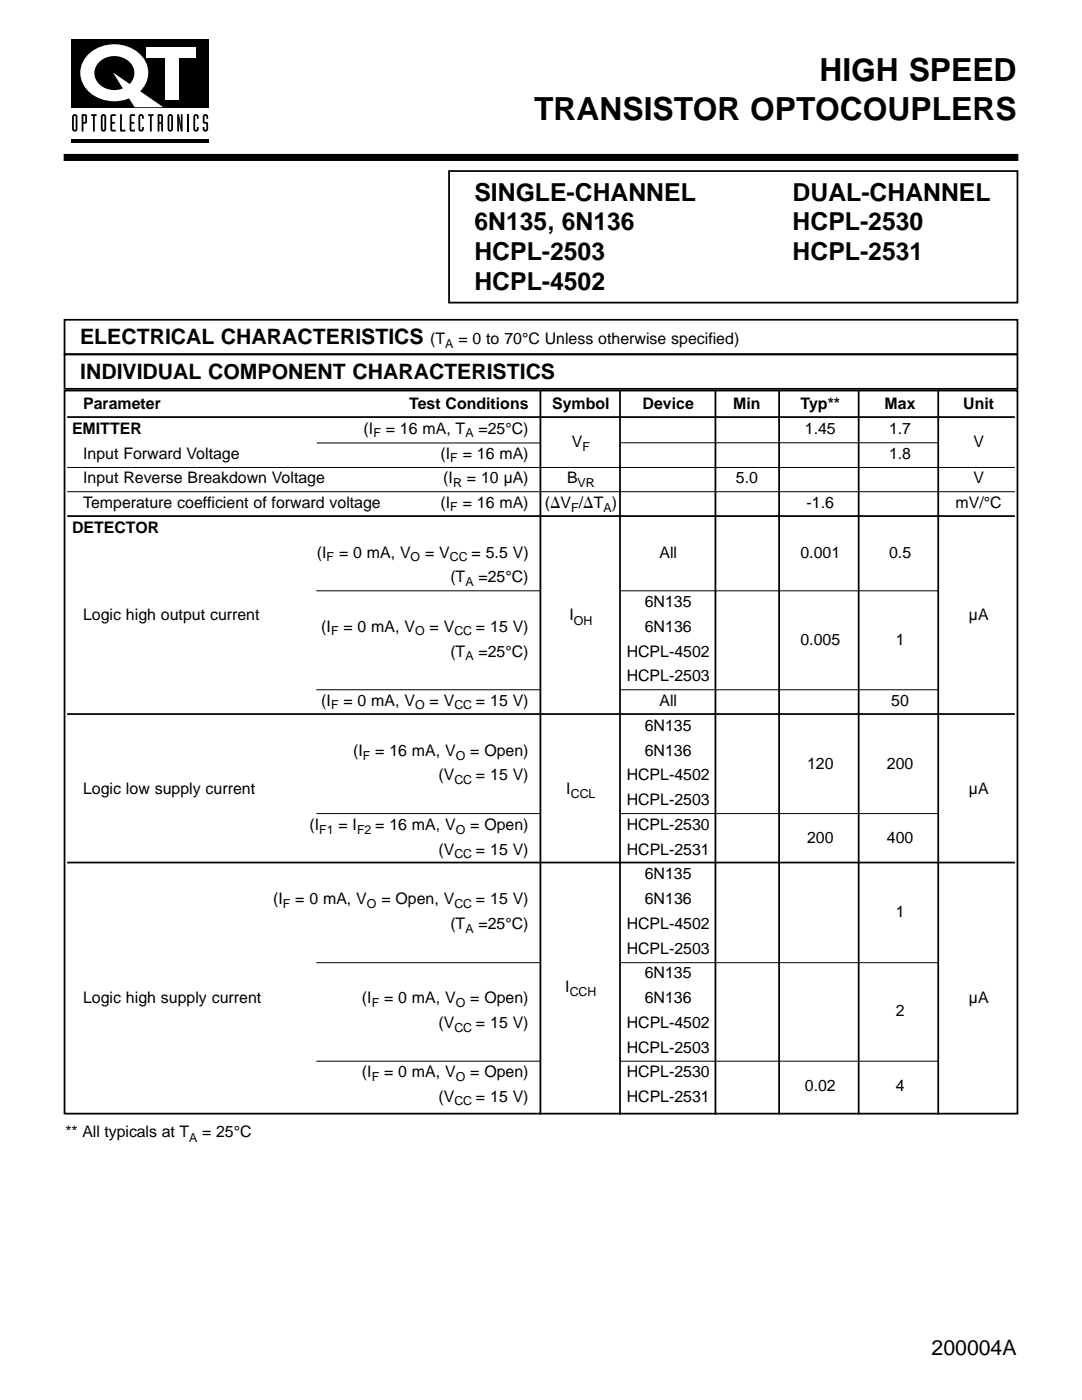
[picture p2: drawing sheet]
<svg xmlns="http://www.w3.org/2000/svg" width="216mm" height="279mm" viewBox="0 0 216 279" stroke-linecap="round" stroke-linejoin="round" font-family="sans-serif">
<path d="M12.9 63.8h190.1v6.9h-190.1z" fill="none" stroke="#000" stroke-width=".35"/>
<path d="M12.7 31.4h190.5" fill="none" stroke="#000" stroke-width="1.4" stroke-linecap="butt"/>
<g fill="#fff">
<path d="M158.5 267.1h44.7v6h-44.7z" fill-rule="evenodd"/>
<path d="M12.9 77.9h190.1v144.3h-190.1z" fill-rule="evenodd"/>
</g>
<path d="M12.9 77.9h190.1v144.3h-190.1zM123.7 77.8v144.6M142.8 77.8v144.6M155.5 77.7v144.7M171.3 77.7v144.7M187.2 77.3v145.1M13.4 83.2h189.1M13.4 103h189.1M13.4 142.5h189.1M13.4 172.1h189.1" fill="none" stroke="#000" stroke-width=".35"/>
<path d="M13.4 93.3h189.1M13.4 98.1h189.1" fill="none" stroke="#000" stroke-width=".2"/>
<path d="M12.9 70.7h190.1v6.9h-190.1z" fill-rule="evenodd" fill="#fff"/>
<path d="M12.9 70.7h190.1v6.9h-190.1zM107.8 77.9v144.5" fill="none" stroke="#000" stroke-width=".35"/>
<g fill="#fff">
<path d="M93.4 11.3h109.8v14.9h-109.8z" fill-rule="evenodd"/>
<path d="M12.7 6.4h30.7v23.8h-30.7z" fill-rule="evenodd"/>
</g>
<path d="M25.4 8.2l.2 .1-.2 .1z" fill="#b4b4b4"/>
<path d="M14.2 7.8h27.3v13.6h-27.3zM14.2 27.8h27.3v.7h-27.3z" fill="#000"/>
<path d="M29.3 9.4h9.8v2.2h-9.8z" fill="#fff"/>
<g fill="#fffffe">
<path d="M32.9 10.8h2.7v9.1h-2.7z"/>
<path d="M17.3 11.2a7.5 7.5 0 0 1 11.5 .7 5.3 5.3 0 0 1-2.9 7.7 7.3 7.3 0 0 1-9.5-3.3 4.9 4.9 0 0 1 .9-5.1z"/>
</g>
<path d="M20 12.2a4.3 4.3 0 0 1 6.7 1.7 3.7 3.7 0 0 1-4.7 4 3.3 3.3 0 0 1-2.9-2.2 3.3 3.3 0 0 1 .9-3.5z" fill="#000"/>
<path d="M22.6 14.5l10 6.9h-5.7z" fill="#fff"/>
<g fill="#000">
<path d="M18.2 22.8h1.1v.3h-.4v3.1h-.3v-3.1h-.4zM22.1 23l.3-.2h.7v.3h-.7v1.2h.5v.4h-.5v1.2h.7v.3h-.7l-.3-.1zM24 22.8h.3v3.1h.7v.3h-1zM25.9 23l.3-.2h.7v.3h-.7v1.2h.6v.4h-.6v1.2h.7v.3h-.7l-.3-.1zM27.7 23a.54 .54 0 0 1 .6-.2 .54 .54 0 0 1 .4 .5v.4h-.4v-.6h-.3v2.8h.3v-.6h.4v.4a.54 .54 0 0 1-.5 .6 .54 .54 0 0 1-.6-.6zM29.6 22.8h1v.3h-.3v3.1h-.4v-3.1h-.3zM35.4 22.8h.3l.4 2.2v-2.2h.3v3.4h-.3l-.4-2.2v2.2h-.3zM38.7 23a.54 .54 0 0 1 .6-.2 .54 .54 0 0 1 .4 .5v.4h-.4v-.6h-.4v2.8h.4v-.6h.4v.4a.54 .54 0 0 1-.6 .6 .54 .54 0 0 1-.5-.6zM40.5 23a.54 .54 0 0 1 .6-.2 .54 .54 0 0 1 .4 .5v.4h-.3v-.6h-.4v1.2l.7 .2v1.2a.54 .54 0 0 1-.5 .6 .54 .54 0 0 1-.5-.6v-.4h.3v.6h.4v-1.2l-.6-.1-.1-.3z"/>
<path d="M14.5 23a.54 .54 0 0 1 .6-.2 .54 .54 0 0 1 .4 .5v2.4a.54 .54 0 0 1-.6 .6 .54 .54 0 0 1-.5-.6zM14.7 23.1v2.8h.4v-2.8z"/>
<path d="M16.3 22.8h.9l.2 .3-.1 1.4-.7 .2v1.5h-.3zM16.6 23.1v1.2h.4v-1.2z"/>
<path d="M20.2 23a.54 .54 0 0 1 .6-.2 .54 .54 0 0 1 .4 .5v2.4a.54 .54 0 0 1-.5 .6 .54 .54 0 0 1-.6-.6zM20.5 23.1v2.8h.3v-2.8z"/>
<path d="M31.5 22.8h.7l.3 .2v1.2l-.1 .3 .1 .3 .1 1.4h-.4v-.1v-1.4h-.4v1.5h-.3zM31.8 23.1v1.2h.4v-1.2z"/>
<path d="M33.5 23a.54 .54 0 0 1 .6-.2 .54 .54 0 0 1 .4 .5v2.4a.54 .54 0 0 1-.5 .6 .54 .54 0 0 1-.6-.6zM33.8 23.1v2.8h.4v-2.8z"/>
</g>
<path d="M37.5 22.8v3.4" fill="none" stroke="#000" stroke-width=".36"/>
<path d="M89.6 34.1h113.4v26.3h-113.4z" fill-rule="evenodd" fill="#fff"/>
<path d="M89.6 34.1h113.4v26.3h-113.4z" fill="none" stroke="#000" stroke-width=".35"/>
<path d="M63.2 88.4h44.6M123.7 88.4h63.5M63.1 117.9h44.7M123.7 117.9h63.5M63.1 137.7h44.7M123.7 137.7h63.5M63.1 162.4h44.7M123.7 162.4h63.5M63.1 192.1h44.7M123.7 192.1h63.5M63.1 211.8h44.7M123.7 211.8h63.5" fill="none" stroke="#000" stroke-width=".2"/>
<path d="M12.7 224.3h39.2v7h-39.2z" fill-rule="evenodd" fill="#fff"/>
<g font-size="6.3">
<text x="163.5" y="16.3">HIGH SPEED</text>
<text x="106.6" y="23.9">TRANSISTOR OPTOCOUPLERS</text>
</g>
<g font-size="4.9">
<text x="94.7" y="40">SINGLE-CHANNEL</text>
<text x="158.2" y="40">DUAL-CHANNEL</text>
<text x="94.7" y="46">6N135, 6N136</text>
<text x="158.2" y="46">HCPL-2530</text>
<text x="94.7" y="51.9">HCPL-2503</text>
<text x="158.2" y="51.9">HCPL-2531</text>
<text x="94.7" y="57.8">HCPL-4502</text>
</g>
<g font-size="4.2">
<text x="16" y="68.7">ELECTRICAL CHARACTERISTICS</text>
<text x="16" y="75.7">INDIVIDUAL COMPONENT CHARACTERISTICS</text>
<text x="185.9" y="270.5">200004A</text>
</g>
<g font-size="3.2">
<text x="85.8" y="68.7">(T</text>
<text x="91.5" y="68.7">= 0 to 70°C Unless otherwise specified)</text>
<text x="16.6" y="81.7">Parameter</text>
<text x="81.6" y="81.7">Test Conditions</text>
<text x="110.2" y="81.7">Symbol</text>
<text x="128.2" y="81.7">Device</text>
<text x="146.3" y="81.7">Min</text>
<text x="159.7" y="81.7">Typ**</text>
<text x="176.5" y="81.7">Max</text>
<text x="192.2" y="81.7">Unit</text>
<text x="14.4" y="86.6">EMITTER</text>
<text x="72.6" y="86.6">(I</text>
<text x="77" y="86.6">= 16 mA, T</text>
<text x="95.5" y="86.6">=25°C)</text>
<text x="114.1" y="89.3">V</text>
<text x="160.6" y="86.6">1.45</text>
<text x="177.4" y="86.6">1.7</text>
<text x="194.2" y="89.3">V</text>
<text x="16.6" y="91.5">Input Forward Voltage</text>
<text x="87.9" y="91.5">(I</text>
<text x="92.3" y="91.5">= 16 mA)</text>
<text x="177.4" y="91.5">1.8</text>
<text x="16.6" y="96.5">Input Reverse Breakdown Voltage</text>
<text x="16.6" y="101.4">Temperature coefficient of forward voltage</text>
<text x="87.9" y="101.4">(I</text>
<text x="88.5" y="96.5">(I</text>
<text x="92.3" y="101.4">= 16 mA)</text>
<text x="93.1" y="96.5">= 10 µA)</text>
<text x="108.7" y="101.4">(#V /#T )</text>
<text x="113.1" y="96.5">B</text>
<text x="146.8" y="96.5">5.0</text>
<text x="161" y="101.4">-1.6</text>
<text x="190.7" y="101.4">mV/°C</text>
<text x="194.2" y="96.5">V</text>
<text x="14.4" y="106.4">DETECTOR</text>
<text x="63.2" y="111.3">(I</text>
<text x="67.6" y="111.3">= 0 mA, V</text>
<text x="84.8" y="111.3">= V</text>
<text x="94.1" y="111.3">= 5.5 V)</text>
<text x="131.6" y="111.3">All</text>
<text x="159.7" y="111.3">0.001</text>
<text x="177.4" y="111.3">0.5</text>
<text x="89.9" y="116.2">(T</text>
<text x="95.5" y="116.2">=25°C)</text>
<text x="16.6" y="123.8">Logic high output current</text>
<text x="113.6" y="123.8">I</text>
<text x="128.7" y="121.2">6N135</text>
<text x="193.3" y="123.8">µA</text>
<text x="64.1" y="126.1">(I</text>
<text x="68.5" y="126.1">= 0 mA, V</text>
<text x="85.7" y="126.1">= V</text>
<text x="89.9" y="131.1">(T</text>
<text x="95" y="126.1">= 15 V)</text>
<text x="95.5" y="131.1">=25°C)</text>
<text x="125" y="131.1">HCPL-4502</text>
<text x="128.7" y="126.1">6N136</text>
<text x="159.7" y="128.8">0.005</text>
<text x="178.7" y="128.8">1</text>
<text x="125" y="136">HCPL-2503</text>
<text x="64.1" y="140.9">(I</text>
<text x="68.5" y="140.9">= 0 mA, V</text>
<text x="85.7" y="140.9">= V</text>
<text x="95" y="140.9">= 15 V)</text>
<text x="131.6" y="140.9">All</text>
<text x="177.8" y="140.9">50</text>
<text x="128.7" y="145.9">6N135</text>
<text x="70.5" y="150.8">(I</text>
<text x="74.9" y="150.8">= 16 mA, V</text>
<text x="87.5" y="155.8">(V</text>
<text x="93.8" y="150.8">= Open)</text>
<text x="95" y="155.8">= 15 V)</text>
<text x="125" y="155.8">HCPL-4502</text>
<text x="128.7" y="150.8">6N136</text>
<text x="161" y="153.5">120</text>
<text x="177" y="153.5">200</text>
<text x="16.6" y="158.4">Logic low supply current</text>
<text x="113" y="158.4">I</text>
<text x="125" y="160.7">HCPL-2503</text>
<text x="193.3" y="158.4">µA</text>
<text x="61.7" y="165.6">(I</text>
<text x="67.5" y="165.6">= I</text>
<text x="74.9" y="165.6">= 16 mA, V</text>
<text x="93.8" y="165.6">= Open)</text>
<text x="125" y="165.6">HCPL-2530</text>
<text x="87.5" y="170.6">(V</text>
<text x="95" y="170.6">= 15 V)</text>
<text x="125" y="170.6">HCPL-2531</text>
<text x="161" y="168.3">200</text>
<text x="177" y="168.3">400</text>
<text x="128.7" y="175.5">6N135</text>
<text x="54.5" y="180.4">(I</text>
<text x="58.9" y="180.4">= 0 mA, V</text>
<text x="76.1" y="180.4">= Open, V</text>
<text x="89.9" y="185.4">(T</text>
<text x="95" y="180.4">= 15 V)</text>
<text x="95.5" y="185.4">=25°C)</text>
<text x="125" y="185.4">HCPL-4502</text>
<text x="128.7" y="180.4">6N136</text>
<text x="178.7" y="183.1">1</text>
<text x="125" y="190.3">HCPL-2503</text>
<text x="112.8" y="197.9">I</text>
<text x="128.7" y="195.3">6N135</text>
<text x="16.6" y="200.2">Logic high supply current</text>
<text x="72.2" y="200.2">(I</text>
<text x="76.6" y="200.2">= 0 mA, V</text>
<text x="93.8" y="200.2">= Open)</text>
<text x="128.7" y="200.2">6N136</text>
<text x="178.7" y="202.8">2</text>
<text x="193.3" y="200.2">µA</text>
<text x="87.5" y="205.1">(V</text>
<text x="95" y="205.1">= 15 V)</text>
<text x="125" y="205.1">HCPL-4502</text>
<text x="72.2" y="215">(I</text>
<text x="76.6" y="215">= 0 mA, V</text>
<text x="93.8" y="215">= Open)</text>
<text x="125" y="210.1">HCPL-2503</text>
<text x="125" y="215">HCPL-2530</text>
<text x="87.5" y="220">(V</text>
<text x="95" y="220">= 15 V)</text>
<text x="125" y="220">HCPL-2531</text>
<text x="160.6" y="217.7">0.02</text>
<text x="178.7" y="217.7">4</text>
<text x="13.1" y="227">** All typicals at T</text>
<text x="40.3" y="227">= 25°C</text>
</g>
<g font-size="2.5">
<text x="88.8" y="69.5">A</text>
<text x="74.5" y="87.2">F</text>
<text x="92.9" y="87.2">A</text>
<text x="89.9" y="92.2">F</text>
<text x="116.2" y="90.1">F</text>
<text x="90.4" y="97.1">R</text>
<text x="115.3" y="97.1">VR</text>
<text x="89.9" y="102">F</text>
<text x="114" y="102.2">F</text>
<text x="120.4" y="102.2">A</text>
<text x="65.2" y="111.9">F</text>
<text x="81.9" y="111.9">O</text>
<text x="89.8" y="111.9">CC</text>
<text x="92.9" y="116.9">A</text>
<text x="114.5" y="124.6">OH</text>
<text x="66.1" y="126.7">F</text>
<text x="82.8" y="126.7">O</text>
<text x="90.7" y="126.7">CC</text>
<text x="92.9" y="131.7">A</text>
<text x="66.1" y="141.6">F</text>
<text x="82.8" y="141.6">O</text>
<text x="90.7" y="141.6">CC</text>
<text x="72.4" y="151.6">F</text>
<text x="90.9" y="151.6">O</text>
<text x="90.7" y="156.4">CC</text>
<text x="113.9" y="159.2">CCL</text>
<text x="63.7" y="166.4">F1</text>
<text x="71.2" y="166.4">F2</text>
<text x="90.9" y="166.4">O</text>
<text x="90.7" y="171.2">CC</text>
<text x="56.4" y="181.3">F</text>
<text x="73.2" y="181.3">O</text>
<text x="90.7" y="181.3">CC</text>
<text x="92.9" y="186.2">A</text>
<text x="74.2" y="201">F</text>
<text x="90.9" y="201">O</text>
<text x="113.7" y="198.7">CCH</text>
<text x="90.7" y="206">CC</text>
<text x="74.2" y="215.8">F</text>
<text x="90.9" y="215.8">O</text>
<text x="90.7" y="220.6">CC</text>
<text x="37.8" y="227.8">A</text>
</g>
</svg>
